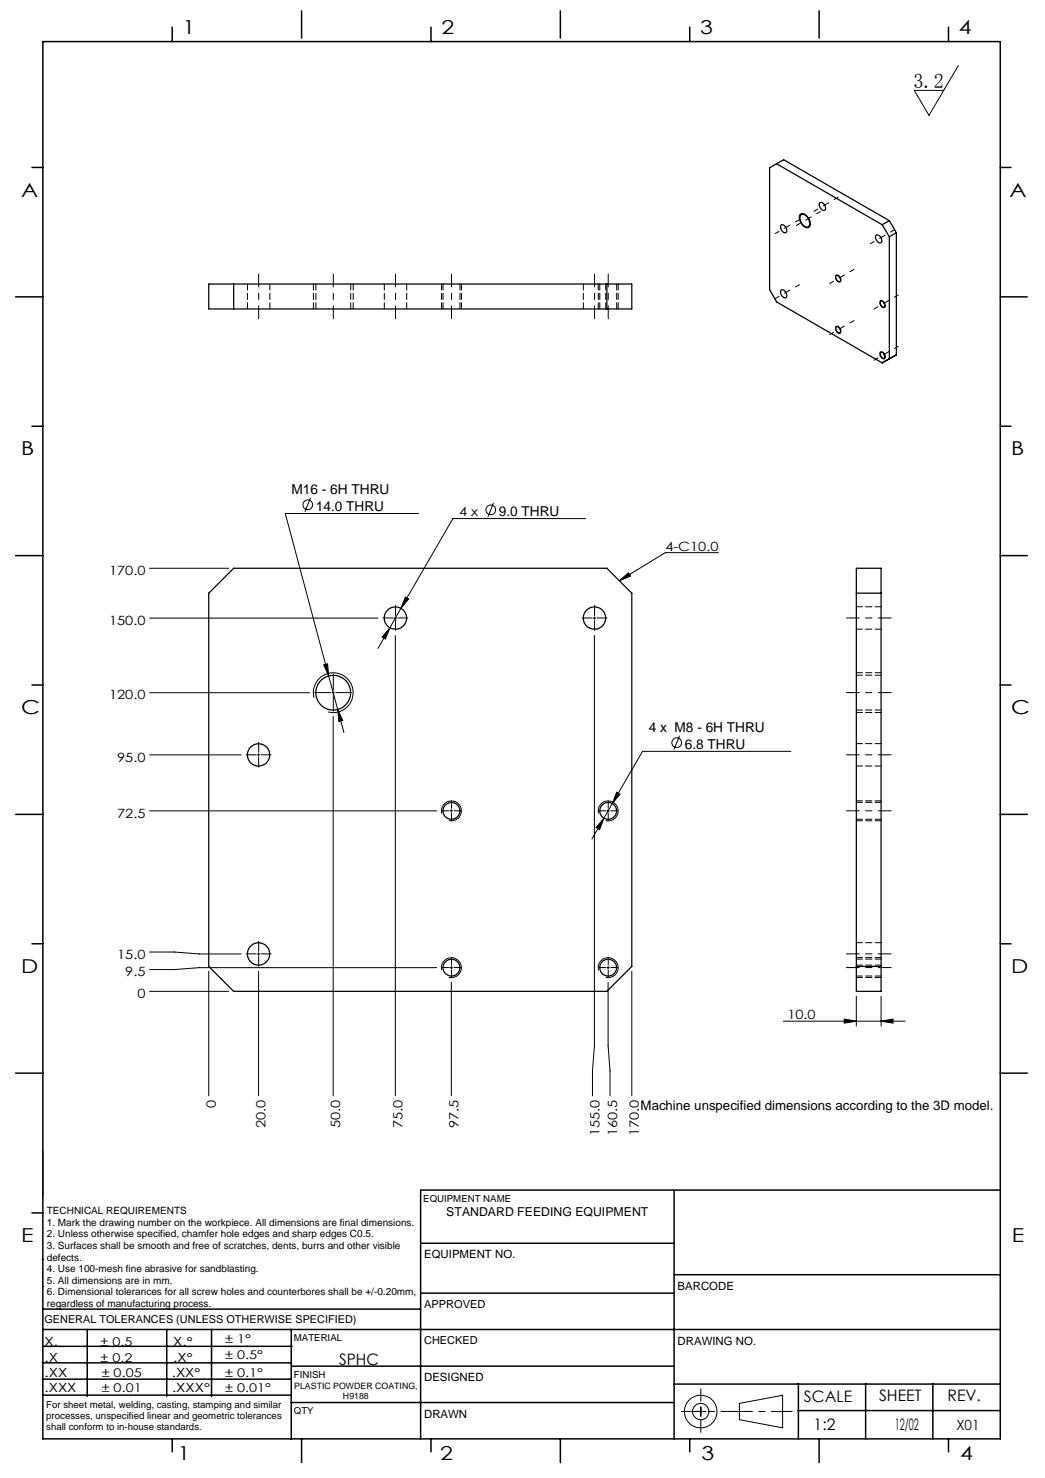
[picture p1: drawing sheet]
<svg xmlns="http://www.w3.org/2000/svg" width="210mm" height="297mm" viewBox="0 0 210 297" stroke-linecap="round" stroke-linejoin="round" font-family="sans-serif">
<g fill="none" stroke="#000" stroke-width=".2">
<path d="M192.6 13.2l-5.9 10-3-5h5.9M160.8 43.1a1.11 1.11 0 0 1 1.7 .6 1.36 1.36 0 0 1 0 2.1 1.98 1.98 0 0 1-1.8-2.5zM168 55.3a.91 .91 0 0 1 .9 1.4 .96 .96 0 0 1-.9-1.4zM168 65.6a.89 .89 0 0 1 1 1.1 .47 .47 0 0 1-.5 .3 .47 .47 0 0 1-.4-.4l-.2-.6zM176.9 70.8a.84 .84 0 0 1 .9 .4 .84 .84 0 0 1-.1 .9 1.05 1.05 0 0 1-.8-1.3zM176.9 60.5a.85 .85 0 0 1 .8 .4 .85 .85 0 0 1 0 .9 1.01 1.01 0 0 1-.8-1.3zM30.1 114.2h15.9M62.4 100l-1.1 2.8M81.5 120l.6 .4-1.5 1.8zM84.1 103.2h-26.8l8.7 32.6M99.2 101.1l-1.1 2.8M117.7 104.2h-26.7l-10.4 18"/>
<path d="M124.5 116.7l1.8-1.6 .4 .7zM144.4 111.1h-10.7l-9.2 5.6M30.1 139.2h32.1M30.1 124.2h45.9M65.1 133.6l.7-.2 .2 2.4zM66 135.8l3.1 11.4M66.7 139.2h.5M67 139v.4M78.4 126.1l-.9 2.3-.7-.4zM78.4 126.1l-2.4 4.2M79.2 124.2h.5M79.4 124v.5"/>
<path d="M79.4 127.7v92.5M80.6 122.2l-2.2 3.9M119.2 124.2h.5M119.5 127.7v82.5l-.4 5v5M119.5 124v.5M30.1 151.7h18.4M51.7 151.7h.5M52 151.4v.5M63.1 140.2a4 4 0 0 1 3.5-5 4 4 0 0 1 4.3 4.3 4 4 0 0 1-5 3.5M67 144v76.2M67.9 142.6l1 2.2-.8 .2zM123.9 159.2l.7 .4-1.6 1.9z"/>
<path d="M136.6 147.8l-1.2 2.8M158.9 151h-29.8l-6.1 10.5M30.1 162.9h57.7M88.8 163.5a1.99 1.99 0 0 1 1.7-2.5 1.99 1.99 0 0 1 2.2 2.1 1.99 1.99 0 0 1-2.5 1.8M90.5 162.9h.4M90.7 162.7v.5M120.3 163.5a1.99 1.99 0 0 1 1.7-2.5 1.99 1.99 0 0 1 2.2 2.1 1.99 1.99 0 0 1-2.5 1.8M121.4 164.4l-.9 2.3-.7-.4zM121.4 164.4l-2.4 4.2M122 162.9h.4M122.2 162.7v.5M123 161.5l-1.6 2.9"/>
<path d="M30.1 191.3h4.9l5 .4h8.5M30.1 199.2h15.9M41.9 195.2v25M51.7 191.7h.5M52 195.2v25M52 191.4v.5M87.8 194.4h-47.8l-5 .4h-4.9M88.8 195a1.99 1.99 0 0 1 1.7-2.5 1.99 1.99 0 0 1 2.2 2.1 1.99 1.99 0 0 1-2.5 1.8M90.5 194.4h.4M90.7 197.4v22.8M90.7 194.2v.5M120.3 195a1.99 1.99 0 0 1 1.7-2.5 1.99 1.99 0 0 1 2.2 2.1 1.99 1.99 0 0 1-2.5 1.8"/>
<path d="M122 194.4h.4M122.2 197.4v12.8l.4 5v5M122.2 194.2v.5M127 195.2v25M157.4 205.2h24.5M169.7 204.8l2.4 .4-2.4 .4zM172.1 200.2v6M177.1 205.2l2.4-.4v.8zM177.1 200.2v6M8.6 231.2v9.4M201 259.9h.1M139.8 283.6h2"/>
<path d="M140.8 282.6v2.1M148.6 282l8.7-1.6v6.5l-8.7-1.6z"/>
<circle cx="61.9" cy="101.4" r=".98"/>
<circle cx="98.6" cy="102.5" r=".98"/>
<circle cx="136" cy="149.2" r=".97"/>
<circle cx="140.8" cy="283.7" r="3.3"/>
<circle cx="140.8" cy="283.7" r="1.64"/>
</g>
<g fill="none" stroke="#000" stroke-width=".3">
<path d="M8.6 8.4h192.4v280.7h-192.4zM34.6 5.5v2.9M60.6 2.2v5.5M86.6 5.5v2.9M112.6 2.2v5.5M138.6 5.5v2.9M164.6 2.2v5.5M190.6 5.5v2.9M6.4 33.7h2.2M201 33.7h2.2M3.1 59.7h5.5M201 59.7h5.4"/>
<path d="M6.4 85.7h2.2M201 85.7h2.2M3.1 111.7h5.5M201 111.7h5.4M6.4 137.7h2.2M201 137.7h2.2M3.1 163.7h5.5M201 163.7h5.4M6.4 189.6h2.2M201 189.6h2.2M3.1 215.6h5.5M201 215.6h5.4"/>
<path d="M135.5 239.1v50M201 239.1h-116.5v50M6.4 243.7h2.2M8.5 253.1h.1M8.6 258.5h.1M84.6 259.9h50.9M84.6 249.8h50.9M135.5 256.1h65.5M8.5 277.1h49.9M8.5 273.9h49.9M8.6 267.2h192.4M8.6 263.1h75.9"/>
<path d="M8.8 270.5h49.9M17.5 267.2v13.4M33.5 267.2v13.4M42.5 267.2v13.4M58.5 267.2v22M135.5 278.1h65.5M135.5 274.5h-76.9M160.4 278v11.1M174 278v11.1M187.5 278v11.1M8.8 280.3h49.7M34.6 289.1v2.6"/>
<path d="M60.6 289.1v4.8M86.6 289.1v2.6M112.6 289.1v4.8M135.5 281.8h-77M138.6 289.1v2.6M160.4 283.5h40.5M164.6 289.1v4.8M190.6 289.1v2.6"/>
</g>
<path d="M136.9 283.6h22.3" fill="none" stroke="#000" stroke-width=".2" stroke-dasharray="6.3 1.3 1.3 1.3" stroke-dashoffset="2.2"/>
<path d="M140.8 287.8v-8.7" fill="none" stroke="#000" stroke-width=".2" stroke-dasharray="6.3 1.3 1.3 1.3" stroke-dashoffset="3.9"/>
<g fill="none" stroke="#000" stroke-width=".2" stroke-dasharray="15.2 1.3 1.3 1.3">
<path d="M66.5 139.2h-3.3M67 138.7v-3.3M67 139.7v3.2M67.5 139.2h3.2M79 124.2h-2M79.5 123.7v-2M79.5 124.7v2M80 124.2h2M119 124.2h-2M119.5 123.7v-2M119.5 124.7v2M120 124.2h2"/>
<path d="M51.5 151.7h-2M52 151.2v-2M52 152.2v2M52.5 151.7h2M90.2 162.9h-1.4M90.7 162.4v-1.4M90.7 163.4v1.5M91.2 162.9h1.5M121.7 162.9h-1.4M122.2 162.4v-1.4M122.2 163.4v1.5M122.7 162.9h1.5"/>
<path d="M51.5 191.7h-2M52 191.2v-2M52 192.2v2M52.5 191.7h2M90.2 194.4h-1.4M90.7 193.9v-1.4M90.7 194.9v1.5M91.2 194.4h1.5M121.7 194.4h-1.4M122.2 193.9v-1.4M122.2 194.9v1.5M122.7 194.4h1.5"/>
</g>
<g fill="none" stroke="#000" stroke-width=".2" stroke-dasharray="1.3 .6">
<path d="M49.7 57.1v5M63 57.1v5M63.5 57.1v5M77.2 57.1v5M88.7 57.1v5M89 57.1v5M117.2 57.1v5M120.2 57.1v5M120.5 57.1v5M54.2 62.1v-5M70.5 62.1v-5M71 62.1v-5"/>
<path d="M81.7 62.1v-5M92.4 62.1v-5M92.7 62.1v-5M121.7 62.1v-5M123.9 62.1v-5M124.2 62.1v-5M172.1 126.4h5M177.1 135.2h-5M177.1 121.9h-5M177.1 135.7h-5M172.1 143.2h5M172.1 142.7h5"/>
<path d="M172.1 153.9h5M177.1 149.4h-5M172.1 164.9h5M172.1 164.6h5M177.1 160.9h-5M177.1 161.2h-5M172.1 196.4h5M172.1 196.1h5M172.1 193.9h5M177.1 192.4h-5M177.1 192.7h-5M177.1 189.4h-5"/>
</g>
<path d="M67 55.1v9M90.7 55.1v9M122.2 55.1v9M52 64.1v-9M79.5 64.1v-9M119.5 64.1v-9M170.1 124.2h9M179.1 139.2h-9M170.1 151.7h9M179.1 162.9h-9M170.1 191.7h9M179.1 194.4h-9" fill="none" stroke="#000" stroke-width=".2" stroke-dasharray="15.2 1.3 1.3 1.3" stroke-dashoffset="12.6"/>
<path d="M155.8 47l4.9-2.9M163.6 42.5l4.8-2.9M164.9 42.5l-4.9 2.8M171.6 54.1l-4.9 2.9M174.9 49l4.8-2.8M180.5 59.3l-4.9 2.8M155.8 60l4.9-2.8M171.6 64.4l-4.9 2.8M180.5 69.6l-4.9 2.8" fill="none" stroke="#000" stroke-width=".2" stroke-dasharray="15.2 1.3 1.3 1.3" stroke-dashoffset="14.3"/>
<path d="M78.4 126.1l-1.6 1.9 .7 .4zM81.5 120l-.9 2.2 1.5-1.8zM67.9 142.6l.2 2.4 .8-.2zM65.1 133.6l.9 2.2-.2-2.4zM121.4 164.4l-1.6 1.9 .7 .4zM123.9 159.2l-.9 2.3 1.6-1.9zM124.5 116.7l1.8-1.6 .4 .7zM169.7 204.8l2.4 .4-2.4 .4zM177.1 205.2l2.4-.4v.8z" fill="#000"/>
<g fill="none" stroke="#000" stroke-width=".25">
<path d="M156.1 32.9l21.2 12.3M41.9 57.1h85.1v5h-85.1zM47 57.1v5M122 57.1v5M157 58.3a1.03 1.03 0 0 1 .9 1.5 1.07 1.07 0 0 1-.9-1.5zM157 45.2a.99 .99 0 0 1 .9 .5 .99 .99 0 0 1 0 1 1.03 1.03 0 0 1-.9-1.5zM160.9 43.2a1.55 1.55 0 0 1 1.8 1.7 .7 .7 0 0 1-.5 .7 .7 .7 0 0 1-.8-.4 1.75 1.75 0 0 1-.5-2zM164.8 40.7a1.02 1.02 0 0 1 .9 1.6 1.07 1.07 0 0 1-.9-1.6zM168.1 55.4a.76 .76 0 0 1 .7 .4 .76 .76 0 0 1 0 .8 .83 .83 0 0 1-.7-1.2zM176 47.3a.94 .94 0 0 1 1 .3 .94 .94 0 0 1 .2 1 .53 .53 0 0 1-.6 .2 .53 .53 0 0 1-.4-.4l-.2-.4zM177.3 45.2l1.4 2.4M178.7 44.3l-1.4 .9"/>
<path d="M178.7 44.3l1.4 2.5M178.7 44.3l-21.2-12.2-2.8 1.6v24.5l1.4 2.5 21.2 12.2 1.4-.8M178.7 47.6v24.5M180.1 46.8l-1.4 .8M180.1 46.8v24.5l-1.4 .8M168.1 65.7a.76 .76 0 0 1 .7 .3 .76 .76 0 0 1 0 .8 .8 .8 0 0 1-.7-1.1zM177 70.8a.71 .71 0 0 1 .7 .4 .71 .71 0 0 1-.1 .8 .87 .87 0 0 1-.6-1.2zM177 60.5a.71 .71 0 0 1 .7 .4 .71 .71 0 0 1-.1 .8 .87 .87 0 0 1-.6-1.2zM41.9 119.2l5.1-5h75l5 5v75l-5 5h-75l-5.1-5zM172.1 114.2h5v85h-5zM172.1 119.2h5M172.1 194.2h5"/>
<circle cx="67" cy="139.2" r="3.5"/>
<circle cx="79.5" cy="124.2" r="2.25"/>
<circle cx="119.5" cy="124.2" r="2.25"/>
<circle cx="52" cy="151.7" r="2.25"/>
<circle cx="90.7" cy="162.9" r="1.69"/>
<circle cx="122.2" cy="162.9" r="1.69"/>
<circle cx="52" cy="191.7" r="2.25"/>
<circle cx="90.7" cy="194.4" r="1.69"/>
<circle cx="122.2" cy="194.5" r="1.69"/>
</g>
<text font-size="4.1" x="183.6" y="17.6">3.2</text>
<g font-size="3.9">
<text x="36.7" y="6.9">1</text>
<text x="88.7" y="6.9">2</text>
<text x="140.7" y="6.9">3</text>
<text x="192.7" y="6.9">4</text>
<text x="4.2" y="39.5">A</text>
<text x="202.9" y="39.5">A</text>
<text x="4.2" y="91.5">B</text>
<text x="203.2" y="91.5">B</text>
<text x="4.2" y="143.5">C</text>
<text x="203.2" y="143.5">C</text>
<text x="4.2" y="195.5">D</text>
<text x="203.2" y="195.5">D</text>
<text x="4.2" y="249.6">E</text>
<text x="203.3" y="249.6">E</text>
<text x="35.7" y="293.4">1</text>
<text x="88.4" y="293.4">2</text>
<text x="141" y="293.4">3</text>
<text x="193" y="293.4">4</text>
</g>
<g font-size="3.2">
<text x="68.1" y="274.2">SPHC</text>
<text x="161.6" y="281.7">SCALE</text>
<text x="176.7" y="281.5">SHEET</text>
<text x="190.4" y="281.5">REV.</text>
<text x="163.5" y="287.4">1:2</text>
<text x="179.8" y="287.4">12/02</text>
</g>
<text font-size="2.8" x="192.2" y="287.3">X01</text>
<g font-size="2.7">
<text x="58.6" y="99.3">M16 - 6H THRU</text>
<text x="63.5" y="102.8">14.0 THRU</text>
<text x="100.3" y="103.8">9.0 THRU</text>
<text x="130.4" y="147.1">4 x M8 - 6H THRU</text>
<text x="137.6" y="150.6">6.8 THRU</text>
<text x="128.7" y="223.1">Machine unspecified dimensions according to the 3D model.</text>
</g>
<g font-size="2.6">
<text x="92.3" y="103.8">4 x</text>
<text x="133.7" y="110.7">4-C10.0</text>
<text x="21.9" y="115.6">170.0</text>
<text x="21.9" y="125.6">150.0</text>
<text x="21.9" y="140.6">120.0</text>
<text x="23.6" y="153.1">95.0</text>
<text x="23.6" y="164.3">72.5</text>
<text x="23.6" y="192.7">15.0</text>
<text x="25.2" y="196.2">9.5</text>
<text x="27.6" y="200.6">0</text>
<text x="158.2" y="204.8">10.0</text>
<text x="43.4" y="222.6" transform="rotate(-90 43.4 222.6)">0</text>
<text x="53.4" y="226.7" transform="rotate(-90 53.4 226.7)">20.0</text>
<text x="68.4" y="226.7" transform="rotate(-90 68.4 226.7)">50.0</text>
<text x="80.9" y="226.7" transform="rotate(-90 80.9 226.7)">75.0</text>
<text x="92.1" y="226.7" transform="rotate(-90 92.1 226.7)">97.5</text>
<text x="120.5" y="228.3" transform="rotate(-90 120.5 228.3)">155.0</text>
<text x="124" y="228.3" transform="rotate(-90 124 228.3)">160.5</text>
<text x="128.4" y="228.3" transform="rotate(-90 128.4 228.3)">170.0</text>
</g>
<g font-size="2.5">
<text x="89.7" y="244.4">STANDARD FEEDING EQUIPMENT</text>
<text x="8.9" y="273.6">.X</text>
<text x="8.9" y="270.4">X.</text>
<text x="34.8" y="273.7">.X°</text>
<text x="34.8" y="270.5">X.°</text>
<text x="9" y="276.7">.XX</text>
<text x="9" y="279.7">.XXX</text>
<text x="34.5" y="276.7">.XX°</text>
<text x="34.6" y="279.8">.XXX°</text>
</g>
<g font-size="2.4">
<text x="45.2" y="270">± 1°</text>
<text x="20.2" y="270.4">± 0.5</text>
<text x="20.2" y="273.7">± 0.2</text>
<text x="45.2" y="273.2">± 0.5°</text>
<text x="20.4" y="279.7">± 0.01</text>
<text x="20.4" y="276.7">± 0.05</text>
<text x="45.2" y="276.7">± 0.1°</text>
<text x="45.2" y="279.7">± 0.01°</text>
</g>
<g font-size="2.3">
<text x="85.2" y="252.9">EQUIPMENT NO.</text>
<text x="136.2" y="259.2">BARCODE</text>
<text x="136.2" y="270.2">DRAWING NO.</text>
<text x="85.2" y="277.6">DESIGNED</text>
<text x="85.2" y="284.9">DRAWN</text>
</g>
<g font-size="2.2">
<text x="85.2" y="262.8">APPROVED</text>
<text x="8.9" y="265.9">GENERAL TOLERANCES (UNLESS OTHERWISE SPECIFIED)</text>
<text x="85.2" y="270.1">CHECKED</text>
</g>
<g font-size="2">
<text x="9.4" y="244">TECHNICAL REQUIREMENTS</text>
<text x="9.4" y="246.3">1. Mark the drawing number on the workpiece. All dimensions are final dimensions.</text>
<text x="9.4" y="248.6">2. Unless otherwise specified, chamfer hole edges and sharp edges C0.5.</text>
<text x="9.4" y="251">3. Surfaces shall be smooth and free of scratches, dents, burrs and other visible</text>
<text x="9.4" y="253.3">defects.</text>
<text x="9.4" y="255.6">4. Use 100-mesh fine abrasive for sandblasting.</text>
<text x="9.4" y="258">5. All dimensions are in mm.</text>
<text x="9.4" y="260.3">6. Dimensional tolerances for all screw holes and counterbores shall be +/-0.20mm,</text>
<text x="9.4" y="262.6">regardless of manufacturing process.</text>
</g>
<g font-size="1.9">
<text x="85.1" y="241.5">EQUIPMENT NAME</text>
<text x="59.1" y="269.5">MATERIAL</text>
<text x="59.1" y="276.9">FINISH</text>
<text x="9.3" y="282.9">For sheet metal, welding, casting, stamping and similar</text>
<text x="9.3" y="285.2">processes, unspecified linear and geometric tolerances</text>
<text x="9.3" y="287.4">shall conform to in-house standards.</text>
<text x="59.1" y="284.2">QTY</text>
</g>
<g font-size="1.8">
<text x="59.1" y="279">PLASTIC POWDER COATING,</text>
<text x="68.9" y="281.1">H9188</text>
</g>
</svg>
